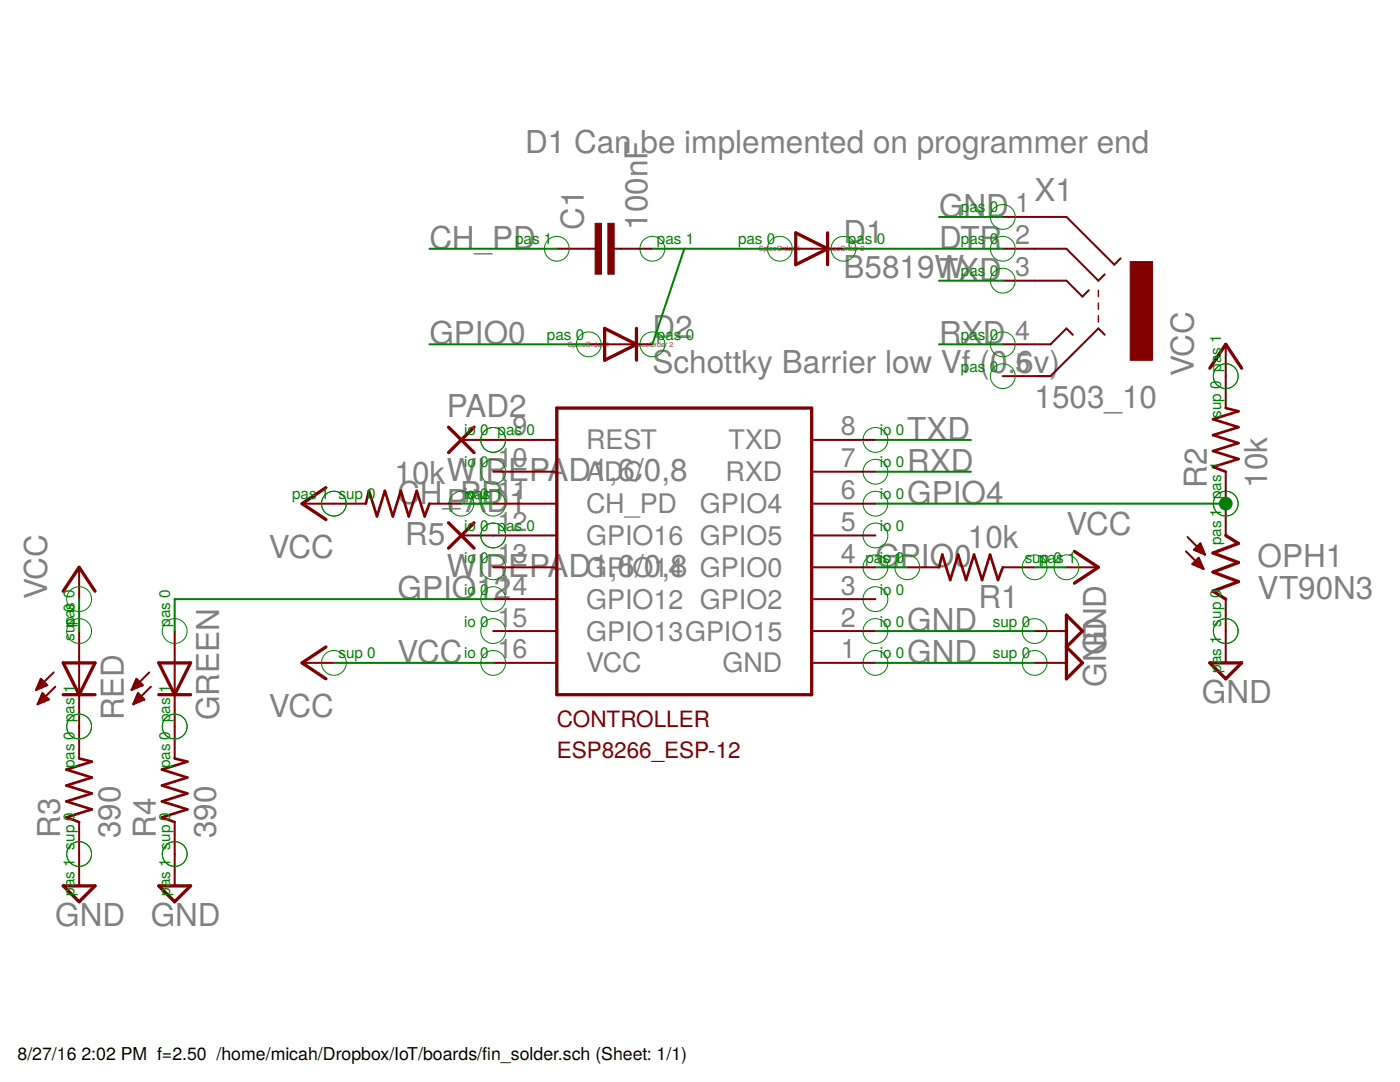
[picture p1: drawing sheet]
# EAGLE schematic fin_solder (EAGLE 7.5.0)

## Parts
C1  100nF  C-EUC0603  [C0603]
CONTROLLER  ESP8266_ESP-12  [ESP8266-ESP12]
D1  B5819W  DIODE-D-7.5  [D-7.5]
D2  Schottky Barrier low Vf (0.6v)  DIODE-D-7.5  [D-7.5]
GREEN  LED3MM  [LED3MM]
OPH1  VT90N3  [VT900]
PAD1  WIREPAD1,6/0,8  [1,6/0,8]
PAD2  WIREPAD1,6/0,8  [1,6/0,8]
R1  10k  R-US_0309/12  [0309/12]
R2  10k  R-US_0309/12  [0309/12]
R3  390  R-US_0309/12  [0309/12]
R4  390  R-US_0309/12  [0309/12]
R5  10k  R-US_0309/12  [0309/12]
RED  LED3MM  [LED3MM]
X1  1503_10  [1503_10]

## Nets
CH_PD: C1.1 CONTROLLER.11(CH_PD) R5.1
DTR: D1.C X1.2
GND: CONTROLLER.1(GND) CONTROLLER.2(GPIO15) OPH1.2 R3.1 R4.1 X1.1
GPIO0: CONTROLLER.4(GPIO0) D2.A R1.2
GPIO4: CONTROLLER.6(GPIO4) OPH1.1 R2.1
GPIO12: CONTROLLER.14(GPIO12) GREEN.A
N$1: C1.2 D1.A D2.C
N$2: R3.2 RED.K(C)
N$3: GREEN.K(C) R4.2
N$4: CONTROLLER.12(GPIO16) PAD1.1(P)
N$5: CONTROLLER.9(REST) PAD2.1(P)
RXD: CONTROLLER.7(RXD) X1.4
TXD: CONTROLLER.8(TXD) X1.3
VCC: CONTROLLER.16(VCC) R1.1 R2.2 R5.2 RED.A
Unconnected: CONTROLLER.3(GPIO2) CONTROLLER.5(GPIO5) CONTROLLER.10(ADC) CONTROLLER.13(GPIO14) CONTROLLER.15(GPIO13) X1.5

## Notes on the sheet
- D1 Can be implemented on programmer end
